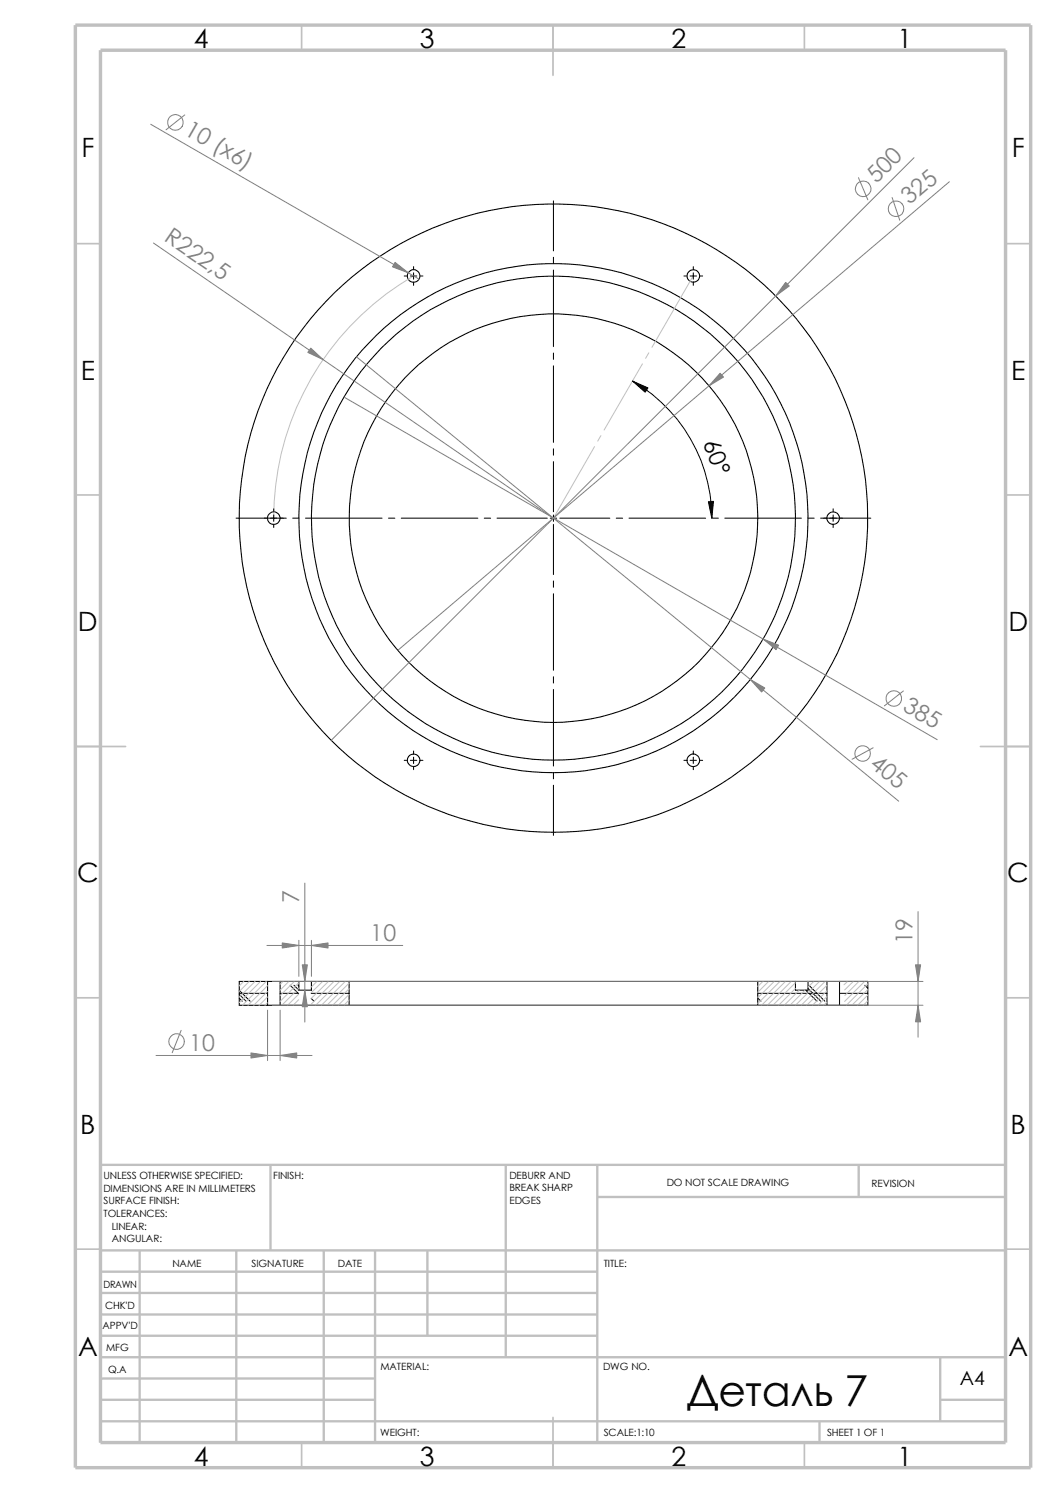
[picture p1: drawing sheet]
<svg xmlns="http://www.w3.org/2000/svg" width="210mm" height="297mm" viewBox="0 0 210 297" stroke-linecap="round" stroke-linejoin="round" font-family="sans-serif">
<g fill="none" stroke="#c0c0c0" stroke-width=".34">
<path d="M60 5v5M110 5v10M160 5v5M15 48.5h5M200 48.5h5M15 98.5h5M200 98.5h5M15 148.5h10M195 148.5h10M15 198.5h5M200 198.5h5M15 248.5h5"/>
<path d="M200 248.5h5M60 287v5M110 282v10M160 287v5"/>
</g>
<g fill="none" stroke="#c0c0c0" stroke-width=".47">
<path d="M53.8 231.7v17.1M100.6 231.7v38.3M118.8 238.1h81.2M118.8 231.7v55.3M170.8 231.7v6.4M200 231.7h-180v55.3M20 248.8h180M20 253h98.8M20 257.2h98.8M27.8 248.8v38.2M47 248.8v38.2M64.4 248.8v38.2"/>
<path d="M74.6 248.8v38.2M85 248.8v16.9M20 278.5h54.6M20 270h180M20 274.2h54.6M20 261.5h98.8M20 265.7h98.8M187 278.5h13M187 270v12.7M20 282.7h180M163 282.7v4.3"/>
</g>
<path d="M15 5h190v287h-190zM20 10h180v277h-180z" fill="none" stroke="#c0c0c0" stroke-width=".68" stroke-linecap="butt"/>
<g fill="none" stroke="#000" stroke-width=".2">
<path d="M110.1 40v9.9M80.4 54.9h.6M81.6 54.9h1.3M82.3 53v.6M82.3 54.3v1.2M82.3 56.1v.7M83.5 54.9h.6M110.1 51.2v1.3M110.1 53.7v15.3M136 54.9h.7M137.2 54.9h1.3M137.9 53v.6"/>
<path d="M137.9 54.3v1.2M137.9 56.1v.7M139.1 54.9h.6M110.1 70.2v1.3M110.1 72.8v15.2M125.8 75.8a31.5 31.5 0 0 1 15.8 27.3M110.1 89.3v1.3M110.1 91.8v10M46.9 103.1h10M54.4 101.2v.6M54.4 102.4v1.3M54.4 104.3v.6"/>
<path d="M58.2 103.1h1.3M60.7 103.1h15.3M77.3 103.1h1.2M79.8 103.1h15.2M96.3 103.1h1.3M98.8 103.1h10M109.4 103.1h1.3M110.1 102.4v1.3M110.1 104.3v10M110.1 115.6v1.2M110.1 118.1v15.2M111.3 103.1h10"/>
<path d="M122.6 103.1h1.2M125.1 103.1h15.2M141.6 103.1h1.3M144.1 103.1h15.3M160.7 103.1h1.2M163.2 103.1h10M165.7 101.2v.6M165.7 102.4v1.3M165.7 104.3v.6M110.1 134.6v1.3M110.1 137.2v15.2M80.4 151.3h.6"/>
<path d="M81.6 151.3h1.3M82.3 149.4v.6M82.3 150.6v1.3M82.3 152.5v.6M83.5 151.3h.6M110.1 153.7v1.2M110.1 156.2v10M136 151.3h.7M137.2 151.3h1.3M137.9 149.4v.6M137.9 150.6v1.3M137.9 152.5v.6"/>
<path d="M139.1 151.3h.6M47.6 197.6h5.6M47.6 198.6l.6 .6M47.6 197.8l1.3 1.4M47.6 197l2.1 2.2M55.7 197.6h3.7M57.7 196l1.7 1.7M58.5 196l.9 .9M59.3 196l.1 .2M61.9 197.6h7.5M61.9 198.6l.5 .6M150.7 197.6h13.8"/>
<path d="M150.7 198.5l.6 .7M160.2 197l2.3 2.2M160.7 196.6l2.5 2.6M160.9 196l3.1 3.2M167 197.6h5.6M172 196l.6 .6"/>
</g>
<g fill="none" stroke="#000" stroke-width=".21">
<path d="M53.2 195.2h-5.6v4.8h5.6M53.2 195.2v4.8M53.2 195.2h2.5M53.2 200h2.5M55.7 195.2h3.7M55.7 200h13.7M55.7 195.2v4.8M59.4 195.2h2.5M59.4 195.2v1.8h2.5v-1.8M61.9 195.2h7.5M69.4 200h81.3M69.4 195.2h81.3"/>
<path d="M69.4 195.2v4.8M150.7 195.2v4.8M150.7 195.2h7.5M150.7 200h13.8M158.2 195.2v1.8h2.5v-1.8M158.2 195.2h2.5M160.7 195.2h3.8M164.5 195.2h2.5M164.5 200h2.5M164.5 195.2v4.8M167 195.2h5.6v4.8h-5.6M167 195.2v4.8"/>
<circle cx="82.2" cy="54.9" r="1.26"/>
<circle cx="137.9" cy="54.9" r="1.24"/>
<circle cx="54.4" cy="103.1" r="1.26"/>
<circle cx="110.1" cy="103.1" r="50.6"/>
<circle cx="110.1" cy="103.1" r="40.6"/>
<circle cx="110.1" cy="103.1" r="62.5"/>
<circle cx="110.1" cy="103.1" r="48.1"/>
<circle cx="165.7" cy="103.1" r="1.24"/>
<circle cx="82.3" cy="151.2" r="1.24"/>
<circle cx="137.9" cy="151.2" r="1.26"/>
</g>
<g fill="none" stroke="#c0c0c0" stroke-width=".2">
<path d="M82.2 54.9a55.7 55.7 0 0 0-27.8 48.2M137.9 54.9l-8.2 14.2M127.8 72.4l-7.7 13.2M129 70.2l-.6 1.1M118.2 88.9l-8.1 14.2M119.5 86.7l-.6 1.1M48.5 195.2l-.9 .9M49.6 195.2l-2 2M50.7 195.2l-3.1 3.2M51.8 195.2l-4.2 4.3M53 195.2l-4.8 4.8M53.2 196.1l-3.9 3.9"/>
<path d="M53.2 197.2l-2.7 2.8M53.2 198.3l-1.6 1.7M53.2 199.5l-.5 .5M56.3 195.2l-.6 .6M57.4 195.2l-1.7 1.8M58.5 195.2l-2.8 2.9M59.4 195.5l-3.7 3.7M59.4 196.6l-3.4 3.4M59.4 198.9l-1.1 1.1M59.4 197.8l-2.2 2.2M63 195.2l-1.1 1.1M64.2 195.2l-2.3 2.3"/>
<path d="M65.3 195.2l-3.4 3.4M66.4 195.2l-4.5 4.6M67.6 195.2l-4.8 4.8M68.7 195.2l-4.8 4.8M69.4 195.6l-4.4 4.4M69.4 196.7l-3.2 3.3M69.4 197.8l-2.1 2.2M69.4 198.9l-1 1.1M151.7 195.2l-1 1.1M152.9 195.2l-2.2 2.2M154 195.2l-3.3 3.3M155.1 195.2l-4.4 4.4"/>
<path d="M156.2 195.2l-4.7 4.8M157.4 195.2l-4.8 4.8M158.2 195.5l-4.5 4.5M158.2 196.6l-3.3 3.4M159 197l-3 3M160.1 197l-3 3M160.7 195.2h.1M161.8 195.2l-1.1 1.2M163 195.2l-4.8 4.8M164.1 195.2l-4.8 4.8M164.5 196l-4.1 4M164.5 197.1l-2.9 2.9"/>
<path d="M164.5 198.2l-1.8 1.8M164.5 199.3l-.7 .7M168.6 195.2l-.7 .7M169.7 195.2l-1.7 1.7M170.8 195.2l-2.8 2.8M172 195.2l-4 4M172.6 195.7l-4.3 4.3M172.6 196.8l-3.2 3.2M172.6 198l-2 2M172.6 199.1l-.9 .9"/>
</g>
<g fill="none" stroke="#808080" stroke-width=".2">
<path d="M30 24.7l53.4 30.8M36.7 22.9l-3.7 2.9M170.7 35.3l1.9 4.5M177.4 39.3l1.5 4.5M181.8 31.4l-115.9 115.9M188.8 36.2l-109.7 93.2M30.5 48.3l79.6 54.8M68.4 79l118 68.2M70.9 71l107.8 88.4M179.7 137.5l-3.8 2.9M173.7 148.8l-4.2 2.2M60.6 175.7v27.6"/>
<path d="M53.1 188.1h27M54.2 195.2h129.4M54.2 200h129.4M59.4 187.1v7.1M61.9 187.1v7.1M182.6 181.4v24.9M31 210h31.1M36 205l-1.8 4.4M53.2 201v10M55.7 201v10"/>
<circle cx="34.9" cy="24.3" r="1.57"/>
<circle cx="171.7" cy="37.6" r="1.56"/>
<circle cx="178.2" cy="41.5" r="1.55"/>
<circle cx="177.8" cy="139" r="1.56"/>
<circle cx="171.5" cy="149.9" r="1.55"/>
<circle cx="35.1" cy="207.2" r="1.55"/>
</g>
<g fill="#808080" stroke="#808080" stroke-width=".2">
<path d="M61.8 69.3l2.5 2.2-3.1-1.4z"/>
<path d="M182.1 191.9h1l-.5 3.3z"/>
<path d="M182.6 200l.5 3.3h-1z"/>
<path d="M60.6 197l.5 3.3h-1z"/>
<path d="M60.1 191.9h1l-.5 3.3z"/>
<path d="M55.7 210l3.3-.5v1z"/>
<path d="M49.9 209.5l3.3 .5-3.3 .5z"/>
<path d="M61.9 188.1l3.3-.5v1z"/>
<path d="M56.1 187.6l3.3 .5-3.3 .5z"/>
<path d="M143.2 74.3l.7 .7-2.9 1.8z"/>
<path d="M78.6 52.2l2.6 2.1-3.1-1.2z"/>
<path d="M151.8 127.1l3.1 1.3-.6 .8z"/>
<path d="M156.3 56.2l.7 .7-2.7 2z"/>
<path d="M149.2 135.2l2.9 1.7-.6 .8z"/>
</g>
<path d="M125.8 75.8l3.1 1.4-.6 .8zM140.9 99.8l1-.1-.3 3.4z" fill="#000" stroke="#000" stroke-width=".2"/>
<text font-size="8.5" x="136.6" y="279.7">Деталь 7</text>
<g font-size="5.3">
<text x="38.5" y="9.6">4</text>
<text x="83.5" y="9.6">3</text>
<text x="133.5" y="9.6">2</text>
<text x="178.5" y="9.6">1</text>
<text x="16.2" y="31.3">F</text>
<text x="201.2" y="31.3">F</text>
<text x="16" y="75.6">E</text>
<text x="201.1" y="75.6">E</text>
<text x="15.5" y="125.6">D</text>
<text x="200.6" y="125.6">D</text>
<text x="15.3" y="175.6">C</text>
<text x="200.3" y="175.6">C</text>
<text x="16" y="225.6">B</text>
<text x="201" y="225.6">B</text>
<text x="15.5" y="269.8">A</text>
<text x="200.5" y="269.8">A</text>
<text x="38.5" y="291.6">4</text>
<text x="83.5" y="291.6">3</text>
<text x="133.5" y="291.6">2</text>
<text x="178.5" y="291.6">1</text>
</g>
<g font-size="4.6" fill="#808080">
<text x="36.4" y="26.6" transform="rotate(30 36.4 26.6)">10 (х6)</text>
<text x="174.3" y="36.7" transform="rotate(-45 174.3 36.7)">50</text>
<text x="180.9" y="40.9" transform="rotate(-40 180.9 40.9)">325</text>
<text x="32.5" y="47.8" transform="rotate(34 32.5 47.8)">R222,5</text>
<text x="179.3" y="141.3" transform="rotate(30 179.3 141.3)">385</text>
<text x="172.8" y="152.4" transform="rotate(39 172.8 152.4)">405</text>
<text x="59.5" y="179.6" transform="rotate(-90 59.5 179.6)">7</text>
<text x="73.6" y="187.2">10</text>
<text x="181.5" y="187.8" transform="rotate(-90 181.5 187.8)">19</text>
<text x="37.6" y="209">10</text>
</g>
<text font-size="4.6" x="139.8" y="88.2" transform="rotate(69 139.8 88.2)">60°</text>
<text font-size="3.9" x="190.9" y="275.5">A4</text>
<g font-size="2">
<text x="20.6" y="234.6">UNLESS OTHERWISE SPECIFIED:</text>
<text x="20.6" y="237.1">DIMENSIONS ARE IN MILLIMETERS</text>
<text x="20.6" y="239.6">SURFACE FINISH:</text>
<text x="54.4" y="234.6">FINISH:</text>
<text x="101.3" y="239.5">EDGES</text>
<text x="101.3" y="234.5">DEBURR AND</text>
<text x="101.3" y="237">BREAK SHARP</text>
<text x="132.6" y="236">DO NOT SCALE DRAWING</text>
<text x="173.3" y="236.2">REVISION</text>
<text x="20.6" y="242.1">TOLERANCES:</text>
<text x="22.2" y="244.6">LINEAR:</text>
<text x="22.2" y="247.1">ANGULAR:</text>
<text x="50" y="252">SIGNATURE</text>
<text x="67.2" y="252">DATE</text>
<text x="120.1" y="252">TITLE:</text>
<text x="20.6" y="256.2">DRAWN</text>
<text x="34.3" y="252.1">NAME</text>
<text x="20.9" y="260.4">CHK'D</text>
<text x="20.4" y="264.5">APPV'D</text>
<text x="21.1" y="268.8">MFG</text>
<text x="21.5" y="273.1">Q.A</text>
<text x="75.6" y="272.5">MATERIAL:</text>
<text x="119.9" y="272.5">DWG NO.</text>
<text x="75.6" y="285.6">WEIGHT:</text>
<text x="120.1" y="285.6">SCALE:1:10</text>
<text x="164.5" y="285.6">SHEET 1 OF 1</text>
</g>
</svg>
